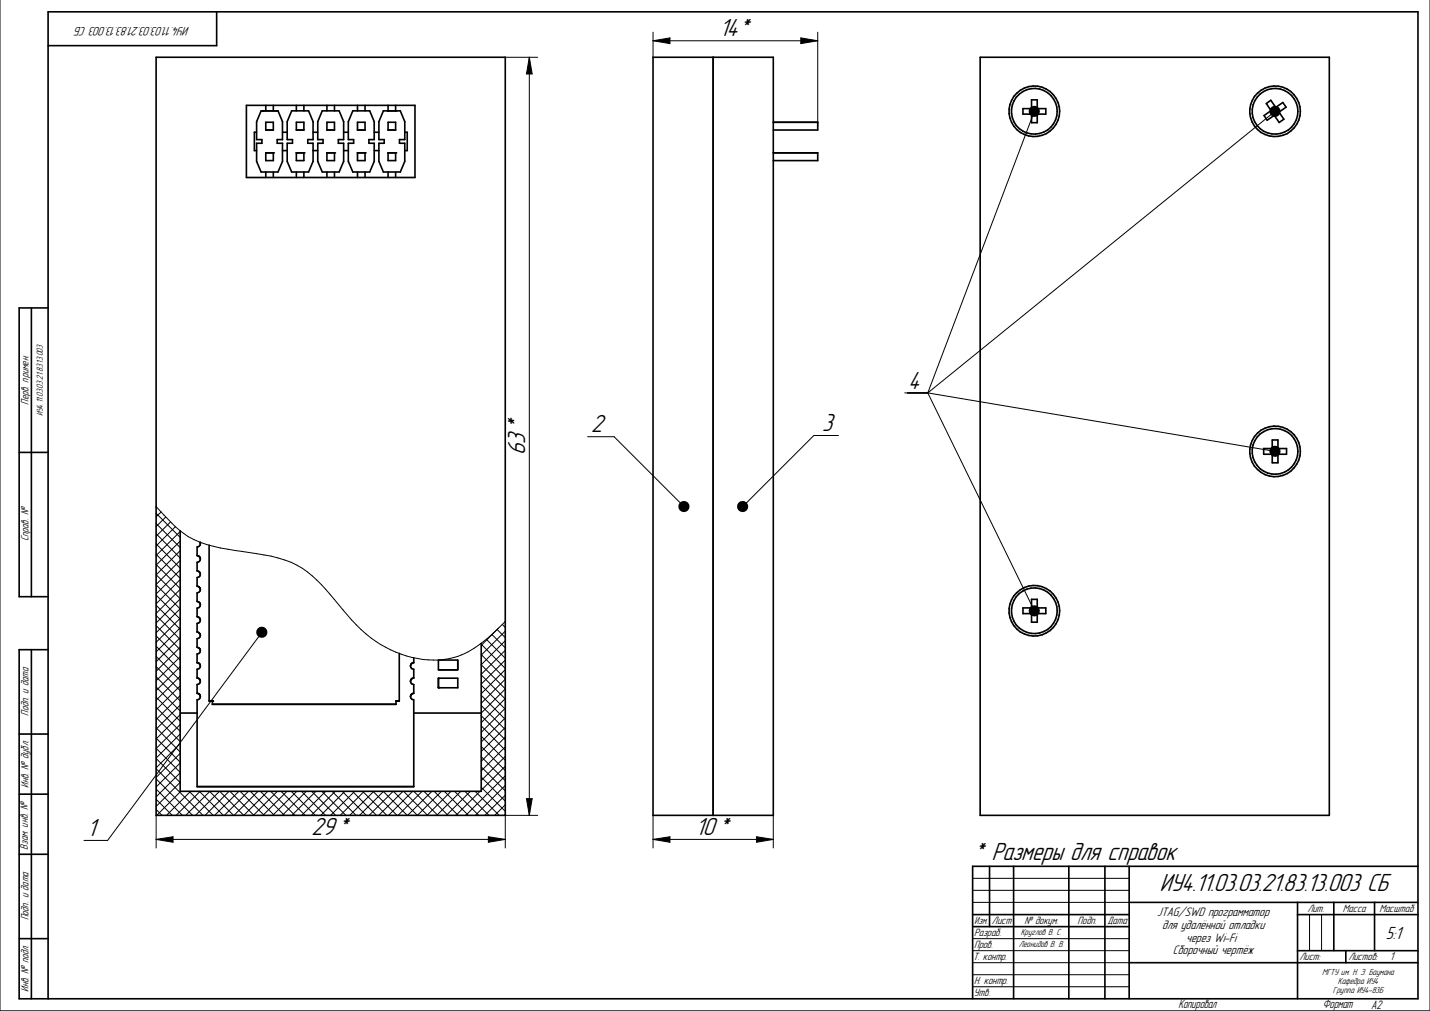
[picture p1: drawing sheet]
<svg xmlns="http://www.w3.org/2000/svg" width="297mm" height="210mm" viewBox="0 0 297 210" stroke-linecap="round" stroke-linejoin="round" font-family="sans-serif">
<g fill="none" stroke="#000" stroke-width=".34">
<path d="M32.4 11.9h72.5v157.5h-72.5zM45 2.5v7h-35M135.6 11.9h25v157.5h-25zM148.1 11.9v157.5M203.6 11.9h72.5v157.5h-72.5zM51.2 21.9h35v15h-35zM53.3 27.5h-.5v3.8h.5M54.2 23h3.5l1 2.3v3.7h-1.1v.8h1.1v3.7l-1 2.2h-3.5l-.9-2.2v-3.7h1.1v-.8h-1.1v-3.7zM55.2 25.4h1.6v1.6h-1.6zM55.2 31.7h1.6v1.7h-1.6zM55.2 21.9v1.1M55.2 35.7v1.2"/>
<path d="M56.8 21.9v1.1M56.8 35.7v1.2M58.7 31.3h.9M58.7 27.5h.9M60.6 23h3.5l.9 2.3v3.7h-1.1v.8h1.1v3.7l-.9 2.2h-3.5l-1-2.2v-3.7h1.1v-.8h-1.1v-3.7zM61.6 25.4h1.5v1.6h-1.5zM61.6 31.7h1.5v1.7h-1.5zM61.6 21.9v1.1M61.6 35.7v1.2M63.1 21.9v1.1M63.1 35.7v1.2M65 31.3h1"/>
<path d="M65 27.5h1M66.9 23h3.5l1 2.3v3.7h-1.1v.8h1.1v3.7l-1 2.2h-3.5l-.9-2.2v-3.7h1.1v-.8h-1.1v-3.7zM67.9 25.4h1.6v1.6h-1.6zM67.9 31.7h1.6v1.7h-1.6zM67.9 21.9v1.1M67.9 35.7v1.2M69.5 21.9v1.1M69.5 35.7v1.2M71.4 31.3h.9M71.4 27.5h.9M73.3 23h3.5l.9 2.3v3.7h-1.1v.8h1.1v3.7l-.9 2.2h-3.5l-1-2.2v-3.7h1.1v-.8h-1.1v-3.7zM74.3 25.4h1.5v1.6h-1.5z"/>
<path d="M74.3 31.7h1.5v1.7h-1.5zM74.3 21.9v1.1M74.3 35.7v1.2M75.8 21.9v1.1M75.8 35.7v1.2M77.7 31.3h1M77.7 27.5h1M79.6 23h3.5l1 2.3v3.7h-1.1v.8h1.1v3.7l-1 2.2h-3.5l-.9-2.2v-3.7h1.1v-.8h-1.1v-3.7zM80.6 25.4h1.6v1.6h-1.6zM80.6 31.7h1.6v1.7h-1.6zM80.6 21.9v1.1M80.6 35.7v1.2"/>
<path d="M82.2 21.9v1.1M82.2 35.7v1.2M84.1 27.5h.5v3.8h-.5M160.6 25.4h9.2v1.6h-9.2M160.6 31.7h9.2v1.7h-9.2M212.5 22.6h4.7v1.1h-4.7zM214.2 20.7h1.2v4.8h-1.2zM214.2 22.5h1.2M264 23l-1.4 1 .6 1 1.5-1M264 23l.7 1M265 22.3l1.4-1 .7 1-1.5 1M265 22.3l.6 1"/>
<path d="M265 22.3l-1.1-1.5-.9 .7 1 1.5M265 22.3l-1 .7M265.6 23.3l1.1 1.5-1 .6-1-1.4M265.6 23.3l-.9 .7M6.5 64v60M10 64h-6v60h6M4 94h6M262.5 93.2h4.7v1.2h-4.7zM264.2 91.4h1.2v4.7h-1.2zM37.4 110.3v54.1h62.5v-30.8M41.6 112.9v-.3a.7 .7 0 0 1-.7 1v1.8a.7 .7 0 0 1 .7 .7 .7 .7 0 0 1-.7 .7v1.8a.7 .7 0 0 1 .7 .7 .7 .7 0 0 1-.7 .7v1.8a.7 .7 0 0 1 .7 .6 .7 .7 0 0 1-.7 .7v1.8a.7 .7 0 0 1 .7 .7 .7 .7 0 0 1-.7 .7v1.8a.7 .7 0 0 1 .7 .7 .7 .7 0 0 1-.7 .7v1.8a.7 .7 0 0 1 .7 .7 .7 .7 0 0 1-.7 .7v1.8a.7 .7 0 0 1 .7 .6 .7 .7 0 0 1-.7 .7v1.9a.68 .68 0 0 1 .7 .6 .68 .68 0 0 1-.7 .7v1.8a.68 .68 0 0 1 .7 .7 .68 .68 0 0 1-.7 .7v1.8a.68 .68 0 0 1 .7 .7 .68 .68 0 0 1-.7 .7v18h45v-18a.68 .68 0 0 1-.6-.7 .68 .68 0 0 1 .6-.7v-1.8a.68 .68 0 0 1-.6-.7 .68 .68 0 0 1 .6-.7v-1.8a.68 .68 0 0 1-.6-.7 .68 .68 0 0 1 .6-.6v-1M43.4 113.2v32.4h.7"/>
<path d="M6.5 135v72.5M10 135h-6v72.5h290.5v-205h-284.5v205M82.9 135.7v9.9h-.6M91.1 137.1h4v2h-4zM212.5 126.3h4.7v1.2h-4.7zM214.2 124.5h1.2v4.7h-1.2zM4 152.5h6M37.4 148.1h3.5M44.1 145.7v.6h38.2v-.6M85.9 148.1h14M91.1 140.9h4v2h-4zM4 177.5h6"/>
<path d="M4 165h6M205.5 180v12.5M210.5 180v27.5M222 180v27.5M229.5 180v27.5M234.5 180v27.5M294.5 180h-92.5v27.5M4 195h6M202 190h32.5M202 192.5h32.5M234.5 187.5h60M234.5 200h60"/>
<path d="M269.5 187.5v20M269.5 190h25M269.5 197.5h25M277 187.5v10M279.5 197.5v2.5M285.5 187.5v10"/>
<circle cx="214.8" cy="23.1" r="4.7"/>
<circle cx="214.8" cy="23.1" r="5.3"/>
<circle cx="264.8" cy="23.1" r="4.8"/>
<circle cx="264.8" cy="23.1" r="5.3"/>
<circle cx="264.8" cy="93.8" r="5.3"/>
<circle cx="264.8" cy="93.7" r="4.8"/>
<circle cx="214.8" cy="126.9" r="5.3"/>
<circle cx="214.8" cy="126.9" r="4.7"/>
</g>
<g fill="none" stroke="#000" stroke-width=".21">
<path d="M0 0v210h297v-210M104.9 11.9h6.8M109.9 11.9l.6 3.5h-1.2zM109.9 11.9v157.5M135.6 6.7v5.2M135.6 8.5l3.5-.6v1.2zM135.6 8.5h34.2M166.3 7.9l3.5 .6-3.5 .6zM169.8 6.7v19.5M214.8 23.1l-22.1 58.5M264.8 23.1l-72.1 58.5M122 90.7h5.6l14.5 14.5"/>
<path d="M174.2 90.5h-5.2l-14.7 14.7M187.9 81.6h4.8M192.7 81.6l22.1 45.3M192.7 81.6l72.1 12.2M32.4 106.6l5 5M32.4 108.8l5 4.9M32.4 110.9l5 5M32.4 113l5 5M32.4 115.1l5 5M32.4 117.3l5 5M32.4 119.4l5 5M32.4 105.2l1.7 1.8a18.2 18.2 0 0 0 10.3 6.5l5.9 1.1a38.2 38.2 0 0 1 10.2 2.2 24.4 24.4 0 0 1 8.9 7.7 39.6 39.6 0 0 0 8.7 8.8 20.8 20.8 0 0 0 15.2 3.5 18.2 18.2 0 0 0 9.1-5.3l2.5-2.4"/>
<path d="M32.5 105.3l-.1 .1M33.5 106.3l-1.1 1.1M34.4 107.4l-2 2M35.4 108.4l-3 3M36.4 109.4l-4 4M37.4 110.4l-5 5M37.4 112.4l-5 5M37.4 114.4l-5 5M37.4 116.4l-5 5M37.4 118.4l-5 5M32.4 121.5l5 5M32.4 123.6l5 5"/>
<path d="M32.4 125.7l5 5M32.4 127.8l5 5M32.4 130l5 5M32.4 132.1l5 5M32.4 134.2l5 5M32.4 136.4l5 5M32.4 138.5l5 5M37.4 120.4l-5 5M37.4 122.4l-5 5M37.4 124.4l-5 5M37.4 126.4l-5 5M37.4 128.4l-5 5"/>
<path d="M37.4 130.4l-5 5M37.4 132.5l-5 5M37.4 134.5l-5 4.9M37.4 136.4l-5 5M37.4 138.5l-5 5M54.4 131.4l-32 43.2h-5M99.9 133.8l5 5.1M99.9 136l5 5M101 132.8l3.9 3.9M102.2 131.8l2.7 2.8M103.3 130.8l1.6 1.7M103.5 130.5l-3.6 3.6"/>
<path d="M104.3 129.7l.6 .6M104.9 131.1l-5 5M104.9 133.1l-5 5 5 5-5 5M104.9 135.1l-5 5M104.9 137.1l-5 5M104.9 139.1l-5 5M32.4 140.6l5 5M32.4 142.7l5 5M32.4 144.8l5 5M32.4 146.9l5 5M32.4 149.1l5 5M32.4 151.2l5 5"/>
<path d="M32.4 153.3l5 5M32.4 155.4l5 5M32.4 157.6l5 5M32.4 159.7l9.8 9.7M37.4 140.5l-5 5M37.4 142.5l-5 4.9M37.4 144.5l-5 5M37.4 146.5l-5 5M37.4 148.5l-5 5M37.4 150.5l-5 5M37.4 152.5l-5 5M37.4 154.5l-5 5"/>
<path d="M37.4 156.5l-5 5M37.4 158.5l-5 5M99.9 140.2l5 5M99.9 142.3l5 5M99.9 144.4l5 5M99.9 146.6l5 5M99.9 148.7l5 5M99.9 150.8l5 5M99.9 153l5 4.9M99.9 155.1l5 5M99.9 157.2l5 5M99.9 159.3l5 5"/>
<path d="M104.9 141.1l-5 5M104.9 145.1l-5 5M104.9 147.1l-5 5M104.9 149.1l-5 5M104.9 151.1l-5 5M104.9 153.1l-5 5.1M104.9 155.2l-5 4.9M104.9 157.1l-5 5M104.9 159.2l-5 5M32.4 174.4h72.5M32.4 161.8l7.6 7.6M32.4 163.9l5.5 5.5"/>
<path d="M32.4 166l3.4 3.4M32.4 168.1l1.3 1.3M32.4 169.4v6.7M32.4 174.4l3.5-.6v1.2zM37.4 160.5l-5 5M37.4 162.5l-5 5M37.5 164.4l-4.9 5M39.3 164.4l5 5M39.6 164.4l-5 5M41.4 164.4l5 5M41.6 164.4l-5 5M43.5 164.4l5 5"/>
<path d="M43.6 164.4l-5 5M45.6 164.4l-5 5M45.6 164.4l5 5 5-5M47.6 164.4l-5 5M47.8 164.4l4.9 5M49.6 164.4l-5 5M49.9 164.4l5 5M51.6 164.4l-5 5M52 164.4l5 5M53.6 164.4l-5 5M54.1 164.4l5 5M56.2 164.4l5.1 5"/>
<path d="M57.6 164.4l-5 5M58.4 164.4l5 5M59.6 164.4l-5 5M60.5 164.4l5 5M61.6 164.4l-5 5M62.6 164.4l5 5M63.6 164.4l-5 5M64.7 164.4l5 5M65.6 164.4l-5 5M66.8 164.4l5 5M67.6 164.4l-4.9 5M69 164.4l5 5"/>
<path d="M69.6 164.4l-5 5M71.1 164.4l5 5M71.6 164.4l-5 5M73.2 164.4l5 5M73.7 164.4l-5 5M75.3 164.4l5 5M75.6 164.4l-4.9 5M77.5 164.4l5 5M77.6 164.4l-5 5M79.6 164.4l5 5M79.7 164.4l-5 5M83.7 164.4l-5 5"/>
<path d="M83.8 164.4l5 5M85.7 164.4l-5 5M85.9 164.4l5 5M87.7 164.4l-5 5M88.1 164.4l4.9 5M89.7 164.4l-5 5M90.2 164.4l5 5M91.7 164.4l-5 5-5-5-5 5M92.3 164.4l5 5M93.7 164.4l-5 5M94.4 164.4l5 5M95.7 164.4l-5 5"/>
<path d="M96.6 164.4l5 5M97.7 164.4l-5 5M98.7 164.4l5 5M99.7 164.4l-5 5M99.9 161.4l5 5M99.9 163.5l5 5M101.4 173.8l3.5 .6-3.5 .6zM104.9 161.2l-8.2 8.2M104.9 163.2l-6.2 6.2M104.9 165.2l-4.2 4.2M104.9 167.2l-2.2 2.2M104.9 169.2l-.2 .2"/>
<path d="M109.3 165.9h1.2l-.6 3.5zM111.7 169.4h-6.8v6.7M135.6 169.4v6.7M135.6 174.4l3.5-.6v1.2zM135.6 174.4h25M157.1 173.8l3.5 .6-3.5 .6zM160.6 169.4v6.7M202 182.5h32.5M202 185h32.5M202 187.5h32.5M202 195h32.5M202 197.5h32.5"/>
<path d="M202 200h32.5M272 190v7.5M274.5 190v7.5M202 202.5h32.5M202 205h32.5"/>
</g>
<g fill="#000">
<path d="M109.9 11.9l.6 3.5h-1.2zM135.6 8.5l3.5-.6v1.2zM166.3 7.9l3.5 .6-3.5 .6zM32.4 174.4l3.5-.6v1.2zM101.4 173.8l3.5 .6-3.5 .6zM109.3 165.9h1.2l-.6 3.5zM135.6 174.4l3.5-.6v1.2zM157.1 173.8l3.5 .6-3.5 .6z"/>
<circle cx="214.8" cy="23.1" r="1.17"/>
<circle cx="264.8" cy="23.1" r="1.17"/>
<circle cx="264.8" cy="93.7" r="1.17"/>
<circle cx="142" cy="105.2" r="1.17"/>
<circle cx="154.2" cy="105.2" r="1.17"/>
<circle cx="54.4" cy="131.3" r="1.17"/>
<circle cx="214.8" cy="126.9" r="1.17"/>
</g>
<g fill="#000">
<circle cx="54.5" cy="23" r=".17"/>
<circle cx="55.2" cy="31.8" r=".17"/>
<circle cx="56.8" cy="31.8" r=".17"/>
<circle cx="57.4" cy="23" r=".17"/>
<circle cx="57.5" cy="23" r=".17"/>
<circle cx="61.6" cy="31.8" r=".17"/>
<circle cx="63.1" cy="31.8" r=".17"/>
<circle cx="67.9" cy="31.8" r=".17"/>
<circle cx="69.5" cy="31.7" r=".17"/>
<circle cx="74.3" cy="31.8" r=".17"/>
<circle cx="75.8" cy="31.7" r=".17"/>
<circle cx="80.5" cy="23" r=".17"/>
<circle cx="80.6" cy="31.7" r=".17"/>
<circle cx="82.2" cy="31.8" r=".17"/>
<circle cx="82.3" cy="23" r=".17"/>
<circle cx="44.1" cy="145.6" r=".17"/>
<circle cx="44.1" cy="145.7" r=".17"/>
<circle cx="82.3" cy="145.6" r=".17"/>
<circle cx="91.1" cy="142.8" r=".17"/>
<circle cx="91.1" cy="140.9" r=".17"/>
</g>
<g font-size="4.9">
<text x="149.4" y="7.6">14*</text>
<text x="188.6" y="80.8">4</text>
<text x="122.8" y="89.8">2</text>
<text x="170.8" y="89.6">3</text>
<text x="109.1" y="94.5" transform="rotate(-90 109.1 94.5)">63*</text>
<text x="18.1" y="173.7">1</text>
<text x="64.7" y="173.5">29*</text>
<text x="144.5" y="173.5">10*</text>
<text x="202.1" y="178.7">* Размеры для справок</text>
<text x="240.9" y="185.2">ИУ4.11.03.03.21.83.13.003 СБ</text>
</g>
<text font-size="3.5" x="287.9" y="195">5:1</text>
<g font-size="2.4">
<text x="39.4" y="5.7" transform="rotate(-180 39.4 5.7)">ИУ4.11.03.03.21.83.13.003 СБ</text>
<text x="240.4" y="190.4">JTAG/SWD программатор</text>
<text x="241.4" y="193">для удалённой отладки</text>
<text x="246.4" y="195.6">через Wi-Fi</text>
<text x="243.6" y="198.2">Сборочный чертёж</text>
<text x="244.8" y="209.4">Копировал</text>
<text x="274.8" y="209.4">Формат</text>
<text x="284.8" y="209.5">A2</text>
</g>
<text font-size="2.2" x="288.7" y="199.5">1</text>
<g font-size="2.1">
<text x="5.9" y="84.1" transform="rotate(-90 5.9 84.1)">Перв. примен.</text>
<text x="5.9" y="112.4" transform="rotate(-90 5.9 112.4)">Справ. №</text>
<text x="5.9" y="148.7" transform="rotate(-90 5.9 148.7)">Подп. и дата</text>
<text x="5.9" y="163.6" transform="rotate(-90 5.9 163.6)">Инв. № дубл.</text>
<text x="5.8" y="176.5" transform="rotate(-90 5.8 176.5)">Взам. инв. №</text>
<text x="5.9" y="191.2" transform="rotate(-90 5.9 191.2)">Подп. и дата</text>
<text x="202.4" y="191.9">Изм.</text>
<text x="206" y="191.9">Лист</text>
<text x="212.8" y="191.9">№ докум.</text>
<text x="223.8" y="191.9">Подп.</text>
<text x="230" y="191.9">Дата</text>
<text x="271.6" y="189.4">Лит.</text>
<text x="278.9" y="189.4">Масса</text>
<text x="286.5" y="189.4">Масштаб</text>
<text x="202.3" y="196.9">Пров.</text>
<text x="202.4" y="194.4">Разраб.</text>
<text x="202.1" y="199.4">Т. контр.</text>
<text x="269.9" y="199.4">Лист:</text>
<text x="280.1" y="199.4">Листов:</text>
<text x="5.9" y="206" transform="rotate(-90 5.9 206)">Инв. № подл.</text>
<text x="202.3" y="206.9">Утв.</text>
<text x="202.4" y="204.4">Н. контр.</text>
</g>
<g font-size="1.7">
<text x="8.9" y="86.5" transform="rotate(-90 8.9 86.5)">ИУ4.11.03.03.21.83.13.003</text>
<text x="211.6" y="196.6">Леонидов В. В.</text>
<text x="212" y="194.2">Круглов В. С.</text>
<text x="274.6" y="202.5">МГТУ им. Н. Э. Баумана</text>
<text x="276.9" y="206.2">Группа ИУ4-83Б</text>
<text x="277.9" y="204.3">Кафедра ИУ4</text>
</g>
</svg>
